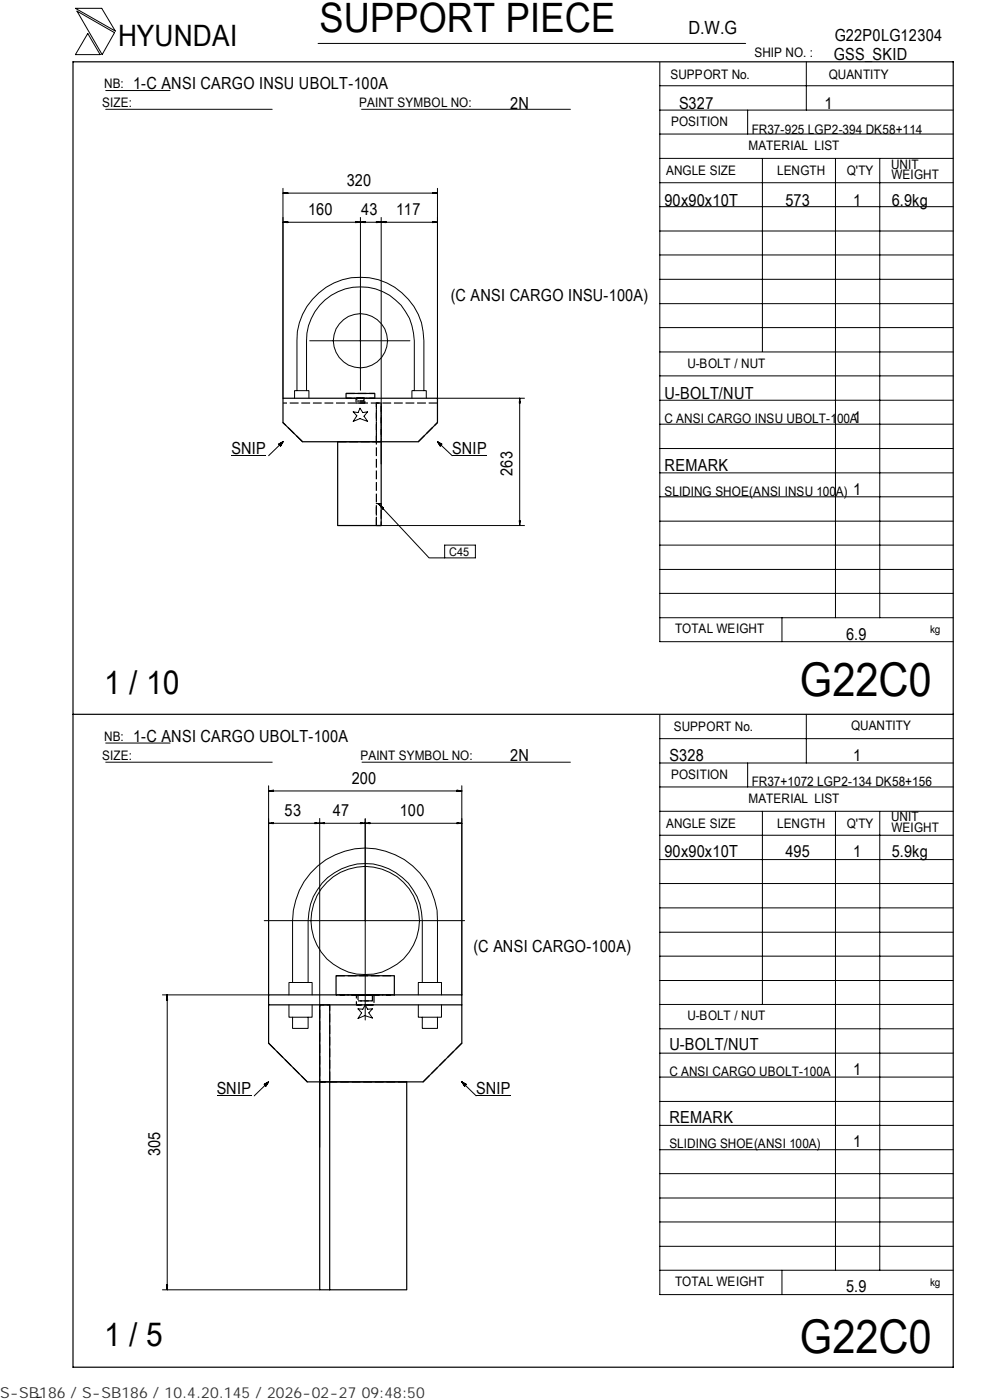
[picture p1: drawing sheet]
<svg xmlns="http://www.w3.org/2000/svg" width="210mm" height="297mm" viewBox="0 0 210 297" stroke-linecap="round" stroke-linejoin="round" font-family="sans-serif">
<g fill="none" stroke="#000" stroke-width=".21">
<path d="M16 1.8h5.6l2.9 4.8zM16.3 2.4l8 4.5-2.6 4.7zM18.6 7.1l2.6 4.5h-5.2zM22.4 19.2h13.7M67.5 9.2h90.6M139.9 18.2h62.3M139.9 13.2v122.9h62.3M171 13.1v10.3M22.4 23.2h35.3M60 40v44.5M76.7 23.2h44.3M92.8 40v44.5h18.4"/>
<path d="M139.9 38.8h62.3M139.9 33.6h62.3M139.9 28.4h62.3M139.9 23.4h62.3M158.6 23.4v5M161.7 33.6v41M177.2 33.7v97.4M186.6 33.7v97.4M60 47.1l1-.1v.2zM60 41l1-.1v.2zM60 41h32.8M60.8 47.1v.1"/>
<path d="M60.8 40.9v.2M75.4 47l1 .1-1 .1zM75.8 47.1v.1M76.4 47.1l1.1-.1v.2zM76.4 46.1v36.7M77.1 47.1v.1M79.8 47l1 .1-1 .1zM80.2 47.1v.1M80.8 46.1v52.4M80.8 47.1l1.1-.1v.2zM81.5 47.1v.1M91.8 47l1 .1-1 .1z"/>
<path d="M91.8 40.9l1 .1-1 .1zM92.1 40.9v.2M92.1 47.1v.1M92.8 47.1h-32.8M139.9 59.3h62.3M139.9 54.1h62.3M139.9 49h62.3M139.9 43.8h62.3M65.7 72.3h21.2M139.9 79.7h62.3M139.9 74.7h62.3M139.9 69.5h62.3"/>
<path d="M139.9 64.4h62.3M49.1 96.7h7.4M59.1 94.2l.9-.5-.5 .9zM60 93.7l-3 3M62.5 84.5v-1.6h3v1.6M63 82.9v-10.6a13.5 13.5 0 0 1 13.4-13.5 13.5 13.5 0 0 1 13.5 13.5v10.6M65 82.9v-10.6a11.4 11.4 0 0 1 11.4-11.4 11.4 11.4 0 0 1 11.5 11.4v10.6M74.9 87.4l1 .1 .5-.9 .6 .9 1-.1-.8 .9 .8 1.1-1.6-.6-1.5 .6 .8-1.2zM87.4 84.5v-1.6h3v1.6M92.8 93.7l.9 .5-.3 .4zM92.8 93.7l3.1 3M95.9 96.7h7.4"/>
<path d="M110.1 85.2h.2M110.2 84.5l.1 1h-.2zM110.2 84.5v27M139.9 95.2h62.3M139.9 90h62.3M139.9 84.9h62.3M80.3 106.8l10.7 11.6h3.3M80.3 106.8l1.1 1-.2 .2zM80.8 111.5h30.4M81 107.5l-.2 .2M94.3 115.6h6.5v2.8h-6.5zM110.1 110.5h.2l-.1 1z"/>
<path d="M110.1 110.7h.2M139.9 100.3h62.3M139.9 115.6h62.3M139.9 110.6h62.3M139.9 105.4h62.3M139.9 131.1h62.3M139.9 125.9h62.3M139.9 120.8h62.3M165.9 131.1v5M22.4 157.6h13.7M139.9 151.7v122.9h62.3M139.9 156.7h62.3"/>
<path d="M171 151.5v10.4M22.4 161.7h35.3M57 166.7v44.4h-22.6M57 167.8l1-.2v.3zM57 167.8h40.9M57 174.7l1-.1v.1zM57 174.7h40.9M57.6 167.7v.2M57.6 174.6v.1M66.8 174.6v.1l2-.1v.1zM67.1 174.6v.1M67.8 173.6v69.8"/>
<path d="M68.6 174.6v.1M76.4 174.6v.1l2.1-.1v.1zM76.8 161.7h44.2M76.8 174.6v.1M77.5 173.6v42.8M78.1 174.6v.1M96.9 174.6l1 .1h-1zM96.9 167.6l1 .2-1 .1zM97.3 167.7v.2M97.3 174.6v.1M97.9 166.7v44.4M139.9 177.2h62.3"/>
<path d="M139.9 172.1h62.3M139.9 167h62.3M139.9 161.9h62.3M158.6 161.9v5.1M161.7 172.1v41M177.2 172.2v97.3M186.6 172.2v97.3M56 195.3h42.5M139.9 182.4h62.3M139.9 197.8h62.3M139.9 192.6h62.3M139.9 187.4h62.3"/>
<path d="M35.4 211.8h.1M35.5 211.1v1.1h-.2zM35.5 211.1v62.5M61.3 213.2v2.6h4.9v-2.6M61.3 211.1v-2.7h4.9v2.7M62.1 208.4v-13.1a15.4 15.4 0 0 1 15.3-15.4 15.4 15.4 0 0 1 15.4 15.4v13.1M62.1 215.8v2.4h3.3v-2.4M65.4 208.4v-13.1a12.1 12.1 0 0 1 12.1-12.1 12.1 12.1 0 0 1 12.1 12.1v13.1M75.9 214l1.1 .1 .5-.9 .5 .9 1-.1-.8 .9 .8 1.1-1.6-.5-1.5 .6 .8-1.2zM88.7 213.2v2.6h4.9v-2.6M88.7 211.1v-2.7h4.9v2.7M89.6 215.8v2.4h3.2v-2.4"/>
<path d="M139.9 218.3h62.3M139.9 213.1h62.3M139.9 208h62.3M139.9 202.9h62.3M46 232.5h7.3M56 230l1-.5-.6 1zM57 229.5l-3.1 3M97.9 229.5l1 .5-.4 .5zM97.9 229.5l3.1 3h7.4M139.9 238.7h62.3M139.9 233.7h62.3M139.9 228.5h62.3"/>
<path d="M139.9 223.4h62.3M139.9 259.2h62.3M139.9 254.2h62.3M139.9 249h62.3M139.9 243.9h62.3M34.4 273.6h33.4M35.3 272.6h.2v1zM35.4 273h.1M139.9 269.5h62.3M139.9 264.4h62.3M165.9 269.5v5.1M8.8 296.4l-1 .1"/>
<circle cx="76.5" cy="72.3" r="5.7"/>
<circle cx="77.5" cy="195.3" r="11.5"/>
</g>
<path d="M15.5 13.1h186.7v277h-186.7zM60 84.5h32.8v5.2l-4.1 4h-24.5l-4.2-4zM71.6 93.7v17.8h9.2v-17.8M73.4 84.5v-1h6.1v1M15.5 151.5h186.7M57 213.2v8.1l8.2 8.2h2.6M67.8 213.2h2.1v60.4h-2.1zM71.3 211.1v-4.1h12.3v4.1M97.9 213.2h-40.9v-2.1h40.9v10.2l-8.2 8.2h-19.8M86.3 229.5v44.1h-16.4" fill="none" stroke="#000" stroke-width=".25"/>
<g fill="none" stroke="#000" stroke-width=".25" stroke-dasharray="1.9 .6" stroke-linecap="butt">
<path d="M64.2 93.7l-4.2-4M71.6 93.7h8.2M73.4 83.5h6.1M73.4 84.5h6.1M75.5 84.5h1.9v1h-1.9v-1M77.1 84.5l.1 .6h-1.5v-.6h1.4M79.5 84.5h-6.1M79.8 93.7v-8.2h1v8.2h-1M88.7 93.7l4.1-4M92.8 85.5h-32.8M79.8 111.5v-26h1v8.2M79.8 111.5h1v-4.7h-1v4.7"/>
<path d="M71.3 207h12.3M71.3 211.1h12.3h-12.3M75.6 211.1h3.7M78.6 211.1h.4v1.2h-3.1v-1.2h2.7M79.2 211.1h.1v2.1h-3.7v-2.1h3.6M79.3 213.2h-3.7M57 221.3l8.2 8.2M67.8 229.5h2.1v-16.3h-2.1M86.3 229.5h-18.5v-16.3M89.7 229.5l8.2-8.2"/>
</g>
<path d="M75.7 84.5h1.5M77.2 85.1h-1.5" fill="none" stroke="#000" stroke-width=".25" stroke-dasharray=".8 .3" stroke-linecap="butt"/>
<path d="M75.5 84.5h1.9M77.4 85.5h-1.9" fill="none" stroke="#000" stroke-width=".25" stroke-dasharray="1 .3" stroke-linecap="butt"/>
<path d="M75.9 211.1h3.1M79 212.3h-3.1" fill="none" stroke="#000" stroke-width=".25" stroke-dasharray="1.7 .5" stroke-linecap="butt"/>
<path d="M69.9 229.5h-2.1" fill="none" stroke="#000" stroke-width=".25" stroke-dasharray="1.2 .3" stroke-linecap="butt"/>
<path d="M59.1 93.8h.9v.9h-.9zM92.9 93.8h.8v.9h-.8zM56 229.6h1v.9h-1zM98 229.6h.9v.9h-.9z" fill="#000"/>
<g font-size="9.9">
<text x="169.7" y="147.6">G22C0</text>
<text x="169.7" y="286.9">G22C0</text>
</g>
<text font-size="8.6" x="67.7" y="6.9">SUPPORT PIECE</text>
<g font-size="7">
<text x="22.1" y="147.2">1 / 10</text>
<text x="22.1" y="285.6">1 / 5</text>
</g>
<text font-size="6.3" x="25.1" y="9.8">HYUNDAI</text>
<text font-size="3.9" x="146" y="7.3">D.W.G</text>
<g font-size="3.5">
<text x="177" y="8.7">G22P0LG12304</text>
<text x="176.9" y="12.8">GSS_SKID</text>
<text x="28.3" y="19">1-C ANSI CARGO INSU UBOLT-100A</text>
<text x="108.2" y="23.1">2N</text>
<text x="144" y="23.1">S327</text>
<text x="174.8" y="23.1">1</text>
<text x="73.6" y="39.5">320</text>
<text x="65.4" y="45.6">160</text>
<text x="76.6" y="45.6">43</text>
<text x="84" y="45.6">117</text>
<text x="141" y="43.6">90x90x10T</text>
<text x="166.6" y="43.6">573</text>
<text x="180.9" y="43.6">1</text>
<text x="189.1" y="43.6">6.9kg</text>
<text x="95.6" y="63.8">(C ANSI CARGO INSU-100A)</text>
<text x="141" y="84.6">U-BOLT/NUT</text>
<text x="180.9" y="89.7">1</text>
<text x="49.1" y="96.3">SNIP</text>
<text x="95.9" y="96.3">SNIP</text>
<text x="108.7" y="100.9" transform="rotate(-90 108.7 100.9)">263</text>
<text x="141" y="99.9">REMARK</text>
<text x="180.9" y="105.1">1</text>
<text x="179.5" y="135.8">6.9</text>
<text x="28.3" y="157.3">1-C ANSI CARGO UBOLT-100A</text>
<text x="108.2" y="161.4">2N</text>
<text x="142" y="161.4">S328</text>
<text x="180.9" y="161.4">1</text>
<text x="74.6" y="166.3">200</text>
<text x="60.4" y="173.1">53</text>
<text x="70.6" y="173.1">47</text>
<text x="84.8" y="173.1">100</text>
<text x="141" y="181.9">90x90x10T</text>
<text x="166.6" y="181.9">495</text>
<text x="180.9" y="181.9">1</text>
<text x="189.1" y="181.9">5.9kg</text>
<text x="100.4" y="201.9">(C ANSI CARGO-100A)</text>
<text x="142" y="222.8">U-BOLT/NUT</text>
<text x="46" y="232.1">SNIP</text>
<text x="101" y="232.1">SNIP</text>
<text x="180.9" y="228">1</text>
<text x="142" y="238.3">REMARK</text>
<text x="34" y="245.3" transform="rotate(-90 34 245.3)">305</text>
<text x="180.9" y="243.3">1</text>
<text x="179.5" y="274.1">5.9</text>
</g>
<text font-size="3.2" fill="#323232" x="0" y="296.6">S-SB186 / S-SB186 / 10.4.20.145 / 2026-02-27 09:48:50</text>
<g font-size="2.8">
<text x="142.2" y="16.8">SUPPORT No.</text>
<text x="160" y="12.2">SHIP NO. :</text>
<text x="175.8" y="16.7">QUANTITY</text>
<text x="21.7" y="22.8">SIZE:</text>
<text x="22.1" y="18.7">NB:</text>
<text x="76.2" y="22.8">PAINT SYMBOL NO:</text>
<text x="142.3" y="26.8">POSITION</text>
<text x="159.4" y="28.4">FR37-925 LGP2-394 DK58+114</text>
<text x="158.8" y="31.7">MATERIAL LIST</text>
<text x="189" y="35.8">UNIT</text>
<text x="141.3" y="37.2">ANGLE SIZE</text>
<text x="164.8" y="37.1">LENGTH</text>
<text x="179.6" y="37.1">Q'TY</text>
<text x="189.1" y="38">WEIGHT</text>
<text x="145.8" y="78">U-BOLT / NUT</text>
<text x="141" y="89.8">C ANSI CARGO INSU UBOLT-100A</text>
<text x="141" y="105.2">SLIDING SHOE(ANSI INSU 100A)</text>
<text x="143.2" y="134.4">TOTAL WEIGHT</text>
<text x="142.9" y="155">SUPPORT No.</text>
<text x="180.5" y="154.9">QUANTITY</text>
<text x="21.7" y="161.3">SIZE:</text>
<text x="22.1" y="157.1">NB:</text>
<text x="76.5" y="161.2">PAINT SYMBOL NO:</text>
<text x="142.3" y="165.3">POSITION</text>
<text x="159.4" y="166.7">FR37+1072 LGP2-134 DK58+156</text>
<text x="158.8" y="170.3">MATERIAL LIST</text>
<text x="141.3" y="175.7">ANGLE SIZE</text>
<text x="164.8" y="175.6">LENGTH</text>
<text x="179.6" y="175.6">Q'TY</text>
<text x="189" y="174.2">UNIT</text>
<text x="189.1" y="176.5">WEIGHT</text>
<text x="145.8" y="216.5">U-BOLT / NUT</text>
<text x="142" y="228.2">C ANSI CARGO UBOLT-100A</text>
<text x="142" y="243.5">SLIDING SHOE(ANSI 100A)</text>
<text x="143.2" y="272.9">TOTAL WEIGHT</text>
</g>
<text font-size="2.5" x="95.2" y="117.9">C45</text>
<g font-size="2.3">
<text x="197.3" y="134.3">kg</text>
<text x="197.3" y="272.8">kg</text>
</g>
</svg>
